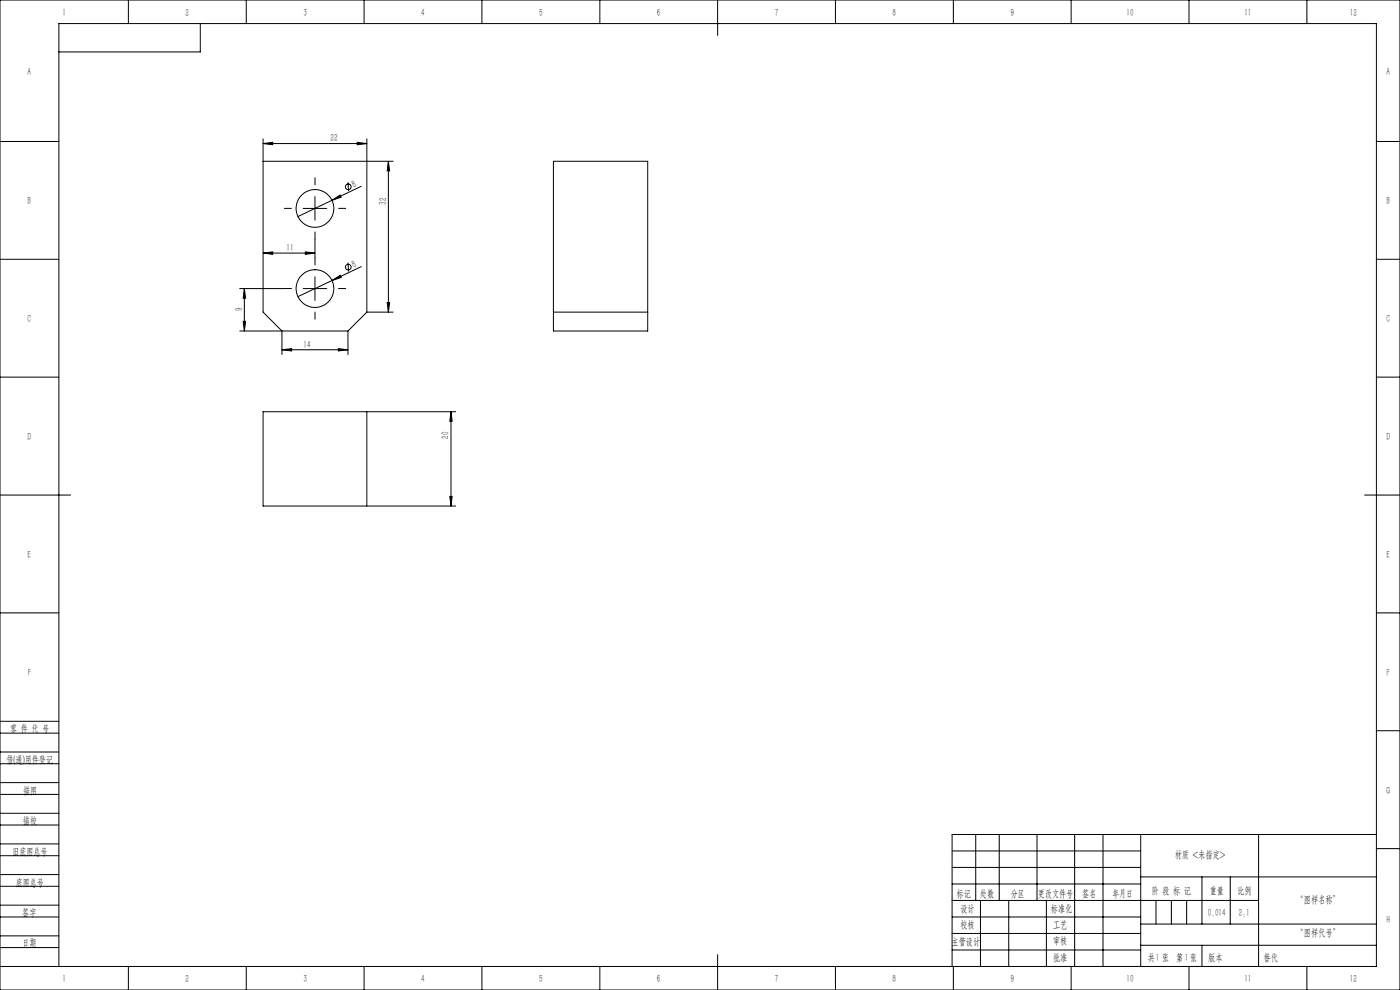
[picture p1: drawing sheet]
<svg xmlns="http://www.w3.org/2000/svg" width="594mm" height="420mm" viewBox="0 0 594 420" stroke-linecap="round" stroke-linejoin="round" font-family="sans-serif">
<g fill="none" stroke="#000" stroke-width=".42">
<path d="M0 0h594v420h-594zM54.5 0v10M85 10v12h-60M104.5 0v10M154.5 0v10M204.5 0v10M254.5 0v10M304.5 0v15M354.5 0v10M404.5 0v10M454.5 0v10M504.5 0v10"/>
<path d="M554.5 0v10M111.6 58.9v73.5l8 8v10M155.6 58.9v73.5M0 60h25M111.6 68.4h55.2M111.6 60.9l4.1-.5v1zM111.6 60.9h44M147.6 77.4l.3 3.7M151.6 60.4l4 .5-4 .5zM153.2 79l-26.8 12.9M164.8 68.4l.5 4.1h-1zM164.8 68.4v64"/>
<path d="M234.8 68.4h40v72h-40zM584 60h10M128.6 88.4h10M133.6 83.4v10M140.9 85l3.4-2.3 .4 1zM0 110h25M111.6 107.4l4.1-.5v1zM111.6 107.4h22M129.5 106.9l4.1 .5-4.1 .5zM133.6 117.4v10M133.6 101.4v8M140.9 119l3.4-2.2 .5 .9z"/>
<path d="M147.6 111.5l.3 3.7M153.3 113.1l-26.9 12.8M584 110h10M101.7 122.4h19M103.2 136.3h1l-.5 4.1zM103.7 122.4l.5 4.1h-1zM103.7 122.4v18M128.6 122.4h10M155.6 132.4l-8 8M155.6 132.4h11.2M164.3 128.4h1l-.5 4zM234.8 132.4h40"/>
<path d="M119.6 148.4l4.1-.5v1zM119.6 148.4h28M143.5 147.9l4.1 .5-4.1 .5zM147.6 140.4h-45.9M147.6 140.4v10M0 160h25M155.6 174.7v40M191.3 174.7l.5 4h-.9zM191.3 174.7v40M193.4 174.7h-81.8v40h81.8M584 160h10M0 210h30"/>
<path d="M190.9 210.6h.9l-.5 4.1zM579 210h15M0 260h25M584 260h10M0 319h25M0 311h25M0 306h25M584 310h10M0 324h25M0 337h25M0 332h25M0 350h25"/>
<path d="M0 345h25M0 358h25M414 354v28M424 354v28M440 354v28M456 354v56M468 354v56M484 354v56M534 354v56M584 354h-180v56M0 363h25M0 376h25"/>
<path d="M0 371h25M404 361h80M404 368h80M404 375h80M484 372h100M510 372v20M522 372v20M584 360h10M0 389h25M0 384h25M0 397h25M404 389h80"/>
<path d="M404 382h130M404 396h80M416 382v28M428 382v28M444 382v28M484 392h100M490.5 382v10M497 382v10M503.5 382v10M0 402h25M0 410h584v-400h-559v400M54.5 410v10"/>
<path d="M104.5 410v10M154.5 410v10M204.5 410v10M254.5 410v10M304.5 405v15M354.5 410v10M404 403h80M404.5 410v10M454.5 410v10M484 401h100M504.5 410v10M510 401v9"/>
<path d="M554.5 410v10"/>
<circle cx="147.8" cy="79.3" r="1.22"/>
<circle cx="133.6" cy="88.4" r="8"/>
<circle cx="147.8" cy="113.3" r="1.22"/>
<circle cx="133.6" cy="122.4" r="8"/>
</g>
<path d="M133.7 78.4v-3M123.6 88.4h-3M133.7 98.4v3M143.6 88.4h3.1M133.7 112.4v-3M123.6 122.4h-3M133.7 132.4v3M143.6 122.4h3.1" fill="none" stroke="#000" stroke-width=".42" stroke-dasharray="30.5 1.3 1.3 1.3"/>
<g fill="#000">
<path d="M140.9 85l3.4-2.3 .4 1zM140.9 119l3.4-2.2 .5 .9z"/>
<path d="M111.6 60.9l4.1-.5v1zM151.6 60.4l4 .5-4 .5z"/>
<path d="M164.8 68.4l.5 4.1h-1zM164.3 128.4h1l-.5 4zM103.7 122.4l.5 4.1h-1zM103.2 136.3h1l-.5 4.1zM191.3 174.7l.5 4h-.9zM190.9 210.6h.9l-.5 4.1z"/>
<path d="M143.5 147.9l4.1 .5-4.1 .5zM119.6 148.4l4.1-.5v1zM129.5 106.9l4.1 .5-4.1 .5zM111.6 107.4l4.1-.5v1z"/>
</g>
<g font-size="4.4">
<text x="26.5" y="6.6">1</text>
<text x="78.7" y="6.6">2</text>
<text x="128.7" y="6.6">3</text>
<text x="178.7" y="6.6">4</text>
<text x="228.7" y="6.6">5</text>
<text x="278.7" y="6.6">6</text>
<text x="328.7" y="6.6">7</text>
<text x="378.7" y="6.6">8</text>
<text x="428.7" y="6.6">9</text>
<text x="478" y="6.6">10</text>
<text x="528" y="6.6">11</text>
<text x="572.7" y="6.6">12</text>
<text x="11.7" y="31.7">A</text>
<text x="588.2" y="31.7">A</text>
<text x="140.3" y="60">22</text>
<text x="150.2" y="79.6" transform="rotate(-26 150.2 79.6)">8</text>
<text x="11.7" y="86.6">B</text>
<text x="163.9" y="87" transform="rotate(-90 163.9 87)">32</text>
<text x="588.2" y="86.6">B</text>
<text x="121.6" y="106.5">11</text>
<text x="150.2" y="113.6" transform="rotate(-25 150.2 113.6)">8</text>
<text x="102.8" y="131.8" transform="rotate(-90 102.8 131.8)">9</text>
<text x="11.7" y="136.6">C</text>
<text x="588.2" y="136.6">C</text>
<text x="128.8" y="147.5">14</text>
<text x="11.7" y="186.6">D</text>
<text x="190.5" y="186.2" transform="rotate(-90 190.5 186.2)">20</text>
<text x="588.2" y="186.6">D</text>
<text x="11.7" y="236.6">E</text>
<text x="588.2" y="236.6">E</text>
<text x="11.8" y="286.6">F</text>
<text x="588.3" y="286.6">F</text>
<text x="4.3" y="310.5">零 件 代 号</text>
<text x="2.7" y="323.5">借(通)用件登记</text>
<text x="9.8" y="336.7">描图</text>
<text x="588.2" y="336.7">G</text>
<text x="9.7" y="349.8">描校</text>
<text x="5.3" y="362.6">旧底图总号</text>
<text x="498.4" y="364.1">材质 &lt;未指定&gt;</text>
<text x="6.8" y="375.7">底图总号</text>
<text x="405.9" y="380.4">标记</text>
<text x="415.8" y="380.4">处数</text>
<text x="428.8" y="380.4">分区</text>
<text x="440.4" y="380.4">更改文件号</text>
<text x="459.1" y="380.4">签名</text>
<text x="472" y="380.4">年月日</text>
<text x="488.7" y="379.1">阶 段 标 记</text>
<text x="513.3" y="379.1">重量</text>
<text x="525" y="379.1">比例</text>
<text x="550.1" y="382.9">“图样名称”</text>
<text x="9.5" y="388.5">签字</text>
<text x="407.5" y="386.8">设计</text>
<text x="445.9" y="386.8">标准化</text>
<text x="512.4" y="388.4">0.014</text>
<text x="407.5" y="393.7">校核</text>
<text x="446.8" y="393.7">工艺</text>
<text x="588.2" y="391.7">H</text>
<text x="9.5" y="401.5">日期</text>
<text x="403.7" y="400.7">主管设计</text>
<text x="446.8" y="400.7">审核</text>
<text x="550.1" y="397.1">“图样代号”</text>
<text x="446.8" y="407.7">批准</text>
<text x="487" y="407.6">共 张 第 张</text>
<text x="490.3" y="407.6">1</text>
<text x="502.7" y="407.6">1</text>
<text x="512.6" y="407.6">版本</text>
<text x="26.5" y="416.6">1</text>
<text x="78.7" y="416.6">2</text>
<text x="128.7" y="416.6">3</text>
<text x="178.7" y="416.6">4</text>
<text x="228.7" y="416.6">5</text>
<text x="278.7" y="416.6">6</text>
<text x="328.7" y="416.6">7</text>
<text x="378.7" y="416.6">8</text>
<text x="428.7" y="416.6">9</text>
<text x="478" y="416.6">10</text>
<text x="528" y="416.6">11</text>
<text x="572.7" y="416.6">12</text>
</g>
<g font-size="4.4" fill="#0a0605">
<text x="525.6" y="388.4">2:1</text>
<text x="536.1" y="407.6">替代</text>
</g>
</svg>
